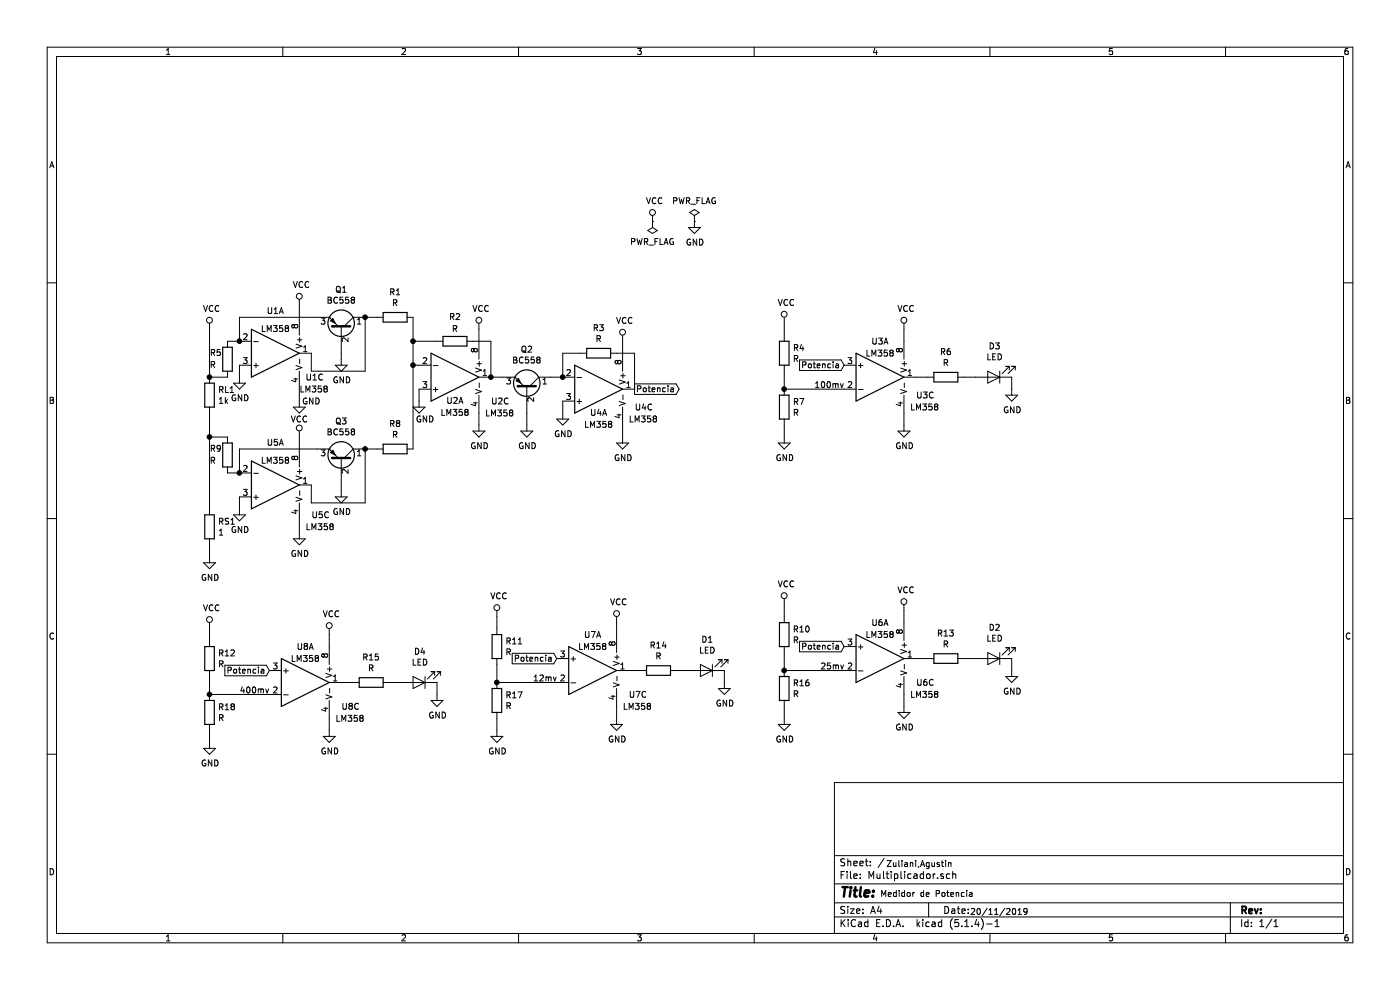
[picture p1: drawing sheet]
EESchema Schematic File Version 4
EELAYER 30 0
EELAYER END
$Descr A4 11693 8268
encoding utf-8
Sheet 1 1
Title ""
Date ""
Rev ""
Comp ""
Comment1 ""
Comment2 ""
Comment3 ""
Comment4 ""
$EndDescr
$Comp
L Amplifier_Operational:LM358 U1
U 1 1
P 2300 2950
F 0 "U1" H 2300 2600 50  0000 C CNN
F 1 "LM358" H 2300 2750 50  0000 C CNN
F 2 "" H 2300 2950 50  0001 C CNN
F 3 "http://www.ti.com/lit/ds/symlink/lm2904-n.pdf" H 2300 2950 50  0001 C CNN
	1    2300 2950
	1    0    0    1   
$EndComp
$Comp
L Amplifier_Operational:LM358 U5
U 1 1
P 2300 4050
F 0 "U5" H 2300 3700 50  0000 C CNN
F 1 "LM358" H 2300 3850 50  0000 C CNN
F 2 "" H 2300 4050 50  0001 C CNN
F 3 "http://www.ti.com/lit/ds/symlink/lm2904-n.pdf" H 2300 4050 50  0001 C CNN
	1    2300 4050
	1    0    0    1   
$EndComp
$Comp
L Device:R RL1
U 1 1
P 1750 3300
F 0 "RL1" H 1820 3346 50  0000 L CNN
F 1 "1k" H 1820 3255 50  0000 L CNN
F 2 "" V 1680 3300 50  0001 C CNN
F 3 "~" H 1750 3300 50  0001 C CNN
	1    1750 3300
	1    0    0    -1  
$EndComp
$Comp
L Device:R RS1
U 1 1
P 1750 4400
F 0 "RS1" H 1820 4446 50  0000 L CNN
F 1 "1" H 1820 4355 50  0000 L CNN
F 2 "" V 1680 4400 50  0001 C CNN
F 3 "~" H 1750 4400 50  0001 C CNN
	1    1750 4400
	1    0    0    -1  
$EndComp
$Comp
L power:GND #PWR08
U 1 1
P 2000 3150
F 0 "#PWR08" H 2000 2900 50  0001 C CNN
F 1 "GND" H 2005 2977 50  0000 C CNN
F 2 "" H 2000 3150 50  0001 C CNN
F 3 "" H 2000 3150 50  0001 C CNN
	1    2000 3150
	1    0    0    -1  
$EndComp
$Comp
L power:GND #PWR020
U 1 1
P 2000 4250
F 0 "#PWR020" H 2000 4000 50  0001 C CNN
F 1 "GND" H 2005 4077 50  0000 C CNN
F 2 "" H 2000 4250 50  0001 C CNN
F 3 "" H 2000 4250 50  0001 C CNN
	1    2000 4250
	1    0    0    -1  
$EndComp
$Comp
L power:VCC #PWR03
U 1 1
P 1750 2750
F 0 "#PWR03" H 1750 2600 50  0001 C CNN
F 1 "VCC" H 1767 2923 50  0000 C CNN
F 2 "" H 1750 2750 50  0001 C CNN
F 3 "" H 1750 2750 50  0001 C CNN
	1    1750 2750
	1    0    0    -1  
$EndComp
$Comp
L Transistor_BJT:BC558 Q1
U 1 1
P 2850 2750
F 0 "Q1" V 3178 2750 50  0000 C CNN
F 1 "BC558" V 3087 2750 50  0000 C CNN
F 2 "Package_TO_SOT_THT:TO-92_Inline" H 3050 2675 50  0001 L CIN
F 3 "http://www.fairchildsemi.com/ds/BC/BC557.pdf" H 2850 2750 50  0001 L CNN
	1    2850 2750
	0    1    -1   0   
$EndComp
$Comp
L Transistor_BJT:BC558 Q3
U 1 1
P 2850 3850
F 0 "Q3" V 3178 3850 50  0000 C CNN
F 1 "BC558" V 3087 3850 50  0000 C CNN
F 2 "Package_TO_SOT_THT:TO-92_Inline" H 3050 3775 50  0001 L CIN
F 3 "http://www.fairchildsemi.com/ds/BC/BC557.pdf" H 2850 3850 50  0001 L CNN
	1    2850 3850
	0    1    -1   0   
$EndComp
$Comp
L Device:R R9
U 1 1
P 1900 3800
F 0 "R9" H 2050 3750 50  0000 R CNN
F 1 "R" H 2050 3850 50  0000 R CNN
F 2 "" V 1830 3800 50  0001 C CNN
F 3 "~" H 1900 3800 50  0001 C CNN
	1    1900 3800
	-1   0    0    1   
$EndComp
$Comp
L Device:R R5
U 1 1
P 1900 3000
F 0 "R5" H 2050 2950 50  0000 R CNN
F 1 "R" H 2050 3050 50  0000 R CNN
F 2 "" V 1830 3000 50  0001 C CNN
F 3 "~" H 1900 3000 50  0001 C CNN
	1    1900 3000
	-1   0    0    1   
$EndComp
Wire Wire Line
	1750 2750 1750 3150
Wire Wire Line
	1750 3450 1750 3650
$Comp
L power:GND #PWR022
U 1 1
P 1750 4650
F 0 "#PWR022" H 1750 4400 50  0001 C CNN
F 1 "GND" H 1755 4477 50  0000 C CNN
F 2 "" H 1750 4650 50  0001 C CNN
F 3 "" H 1750 4650 50  0001 C CNN
	1    1750 4650
	1    0    0    -1  
$EndComp
Wire Wire Line
	1750 4650 1750 4550
Wire Wire Line
	1900 3650 1750 3650
Connection ~ 1750 3650
Wire Wire Line
	1750 3650 1750 4250
Wire Wire Line
	1900 3950 2000 3950
Wire Wire Line
	2000 4150 2000 4250
Wire Wire Line
	2000 3750 2000 3950
Wire Wire Line
	2000 3750 2650 3750
Connection ~ 2000 3950
Wire Wire Line
	1900 3150 1750 3150
Connection ~ 1750 3150
Wire Wire Line
	1900 2850 2000 2850
Wire Wire Line
	2000 3050 2000 3150
Wire Wire Line
	2650 2650 2000 2650
Wire Wire Line
	2000 2650 2000 2850
Connection ~ 2000 2850
$Comp
L power:GND #PWR07
U 1 1
P 2850 3000
F 0 "#PWR07" H 2850 2750 50  0001 C CNN
F 1 "GND" H 2855 2827 50  0000 C CNN
F 2 "" H 2850 3000 50  0001 C CNN
F 3 "" H 2850 3000 50  0001 C CNN
	1    2850 3000
	1    0    0    -1  
$EndComp
Wire Wire Line
	2850 3000 2850 2950
$Comp
L power:GND #PWR019
U 1 1
P 2850 4100
F 0 "#PWR019" H 2850 3850 50  0001 C CNN
F 1 "GND" H 2855 3927 50  0000 C CNN
F 2 "" H 2850 4100 50  0001 C CNN
F 3 "" H 2850 4100 50  0001 C CNN
	1    2850 4100
	1    0    0    -1  
$EndComp
Wire Wire Line
	2850 4100 2850 4050
Wire Wire Line
	3050 3100 2600 3100
Wire Wire Line
	2600 3100 2600 2950
Wire Wire Line
	3050 2650 3050 3100
Wire Wire Line
	3050 3750 3050 4200
Wire Wire Line
	3050 4200 2600 4200
Wire Wire Line
	2600 4200 2600 4050
$Comp
L Device:R R8
U 1 1
P 3300 3750
F 0 "R8" V 3507 3750 50  0000 C CNN
F 1 "R" V 3416 3750 50  0000 C CNN
F 2 "" V 3230 3750 50  0001 C CNN
F 3 "~" H 3300 3750 50  0001 C CNN
	1    3300 3750
	0    -1   -1   0   
$EndComp
Wire Wire Line
	3150 3750 3050 3750
Connection ~ 3050 3750
$Comp
L Device:R R1
U 1 1
P 3300 2650
F 0 "R1" V 3507 2650 50  0000 C CNN
F 1 "R" V 3416 2650 50  0000 C CNN
F 2 "" V 3230 2650 50  0001 C CNN
F 3 "~" H 3300 2650 50  0001 C CNN
	1    3300 2650
	0    -1   -1   0   
$EndComp
Wire Wire Line
	3150 2650 3050 2650
Connection ~ 3050 2650
$Comp
L Amplifier_Operational:LM358 U2
U 1 1
P 3800 3150
F 0 "U2" H 3800 3350 50  0000 C CNN
F 1 "LM358" H 3800 3450 50  0000 C CNN
F 2 "" H 3800 3150 50  0001 C CNN
F 3 "http://www.ti.com/lit/ds/symlink/lm2904-n.pdf" H 3800 3150 50  0001 C CNN
	1    3800 3150
	1    0    0    1   
$EndComp
Wire Wire Line
	3500 3050 3450 3050
Wire Wire Line
	3450 3050 3450 3750
Wire Wire Line
	3450 2650 3450 2850
Connection ~ 3450 3050
$Comp
L power:GND #PWR011
U 1 1
P 3500 3350
F 0 "#PWR011" H 3500 3100 50  0001 C CNN
F 1 "GND" H 3550 3200 50  0000 C CNN
F 2 "" H 3500 3350 50  0001 C CNN
F 3 "" H 3500 3350 50  0001 C CNN
	1    3500 3350
	1    0    0    -1  
$EndComp
Wire Wire Line
	3500 3350 3500 3250
$Comp
L Device:R R2
U 1 1
P 3800 2850
F 0 "R2" V 4000 2850 50  0000 C CNN
F 1 "R" V 3900 2850 50  0000 C CNN
F 2 "" V 3730 2850 50  0001 C CNN
F 3 "~" H 3800 2850 50  0001 C CNN
	1    3800 2850
	0    -1   -1   0   
$EndComp
Wire Wire Line
	3650 2850 3450 2850
Connection ~ 3450 2850
Wire Wire Line
	3450 2850 3450 3050
Wire Wire Line
	3950 2850 4100 2850
Wire Wire Line
	4100 2850 4100 3150
$Comp
L Transistor_BJT:BC558 Q2
U 1 1
P 4400 3250
F 0 "Q2" V 4728 3250 50  0000 C CNN
F 1 "BC558" V 4637 3250 50  0000 C CNN
F 2 "Package_TO_SOT_THT:TO-92_Inline" H 4600 3175 50  0001 L CIN
F 3 "http://www.fairchildsemi.com/ds/BC/BC557.pdf" H 4400 3250 50  0001 L CNN
	1    4400 3250
	0    1    -1   0   
$EndComp
Wire Wire Line
	4200 3150 4100 3150
Connection ~ 4100 3150
$Comp
L power:GND #PWR014
U 1 1
P 4400 3550
F 0 "#PWR014" H 4400 3300 50  0001 C CNN
F 1 "GND" H 4405 3377 50  0000 C CNN
F 2 "" H 4400 3550 50  0001 C CNN
F 3 "" H 4400 3550 50  0001 C CNN
	1    4400 3550
	1    0    0    -1  
$EndComp
Wire Wire Line
	4400 3550 4400 3450
$Comp
L Amplifier_Operational:LM358 U4
U 1 1
P 5000 3250
F 0 "U4" H 5000 3450 50  0000 C CNN
F 1 "LM358" H 5000 3550 50  0000 C CNN
F 2 "" H 5000 3250 50  0001 C CNN
F 3 "http://www.ti.com/lit/ds/symlink/lm2904-n.pdf" H 5000 3250 50  0001 C CNN
	1    5000 3250
	1    0    0    1   
$EndComp
$Comp
L Device:R R3
U 1 1
P 5000 2950
F 0 "R3" V 5207 2950 50  0000 C CNN
F 1 "R" V 5116 2950 50  0000 C CNN
F 2 "" V 4930 2950 50  0001 C CNN
F 3 "~" H 5000 2950 50  0001 C CNN
	1    5000 2950
	0    -1   -1   0   
$EndComp
Wire Wire Line
	4850 2950 4700 2950
Wire Wire Line
	4700 2950 4700 3150
Wire Wire Line
	4700 3150 4600 3150
Connection ~ 4700 3150
Wire Wire Line
	5150 2950 5300 2950
Wire Wire Line
	5300 2950 5300 3250
$Comp
L power:GND #PWR012
U 1 1
P 4700 3450
F 0 "#PWR012" H 4700 3200 50  0001 C CNN
F 1 "GND" H 4705 3277 50  0000 C CNN
F 2 "" H 4700 3450 50  0001 C CNN
F 3 "" H 4700 3450 50  0001 C CNN
	1    4700 3450
	1    0    0    -1  
$EndComp
Wire Wire Line
	4700 3450 4700 3350
Text GLabel 5300 3250 2    50   Output ~ 0
Potencia
$Comp
L Amplifier_Operational:LM358 U8
U 1 1
P 2550 5700
F 0 "U8" H 2550 6000 50  0000 C CNN
F 1 "LM358" H 2550 5900 50  0000 C CNN
F 2 "" H 2550 5700 50  0001 C CNN
F 3 "http://www.ti.com/lit/ds/symlink/lm2904-n.pdf" H 2550 5700 50  0001 C CNN
	1    2550 5700
	1    0    0    -1  
$EndComp
Text GLabel 2250 5600 0    50   Input ~ 0
Potencia
$Comp
L Device:R R18
U 1 1
P 1750 5950
F 0 "R18" H 1820 5996 50  0000 L CNN
F 1 "R" H 1820 5905 50  0000 L CNN
F 2 "" V 1680 5950 50  0001 C CNN
F 3 "~" H 1750 5950 50  0001 C CNN
	1    1750 5950
	1    0    0    -1  
$EndComp
$Comp
L Device:R R12
U 1 1
P 1750 5500
F 0 "R12" H 1820 5546 50  0000 L CNN
F 1 "R" H 1820 5455 50  0000 L CNN
F 2 "" V 1680 5500 50  0001 C CNN
F 3 "~" H 1750 5500 50  0001 C CNN
	1    1750 5500
	1    0    0    -1  
$EndComp
Wire Wire Line
	1750 5650 1750 5800
$Comp
L power:GND #PWR037
U 1 1
P 1750 6200
F 0 "#PWR037" H 1750 5950 50  0001 C CNN
F 1 "GND" H 1755 6027 50  0000 C CNN
F 2 "" H 1750 6200 50  0001 C CNN
F 3 "" H 1750 6200 50  0001 C CNN
	1    1750 6200
	1    0    0    -1  
$EndComp
Wire Wire Line
	1750 6200 1750 6100
$Comp
L power:VCC #PWR027
U 1 1
P 1750 5250
F 0 "#PWR027" H 1750 5100 50  0001 C CNN
F 1 "VCC" H 1767 5423 50  0000 C CNN
F 2 "" H 1750 5250 50  0001 C CNN
F 3 "" H 1750 5250 50  0001 C CNN
	1    1750 5250
	1    0    0    -1  
$EndComp
Wire Wire Line
	1750 5250 1750 5350
Wire Wire Line
	1750 5800 2250 5800
Connection ~ 1750 5800
$Comp
L Device:R R15
U 1 1
P 3100 5700
F 0 "R15" V 3307 5700 50  0000 C CNN
F 1 "R" V 3216 5700 50  0000 C CNN
F 2 "" V 3030 5700 50  0001 C CNN
F 3 "~" H 3100 5700 50  0001 C CNN
	1    3100 5700
	0    -1   -1   0   
$EndComp
Wire Wire Line
	2950 5700 2850 5700
$Comp
L Device:LED D4
U 1 1
P 3500 5700
F 0 "D4" H 3493 5445 50  0000 C CNN
F 1 "LED" H 3493 5536 50  0000 C CNN
F 2 "" H 3500 5700 50  0001 C CNN
F 3 "~" H 3500 5700 50  0001 C CNN
	1    3500 5700
	-1   0    0    1   
$EndComp
Wire Wire Line
	3350 5700 3250 5700
$Comp
L power:GND #PWR031
U 1 1
P 3650 5800
F 0 "#PWR031" H 3650 5550 50  0001 C CNN
F 1 "GND" H 3655 5627 50  0000 C CNN
F 2 "" H 3650 5800 50  0001 C CNN
F 3 "" H 3650 5800 50  0001 C CNN
	1    3650 5800
	1    0    0    -1  
$EndComp
Wire Wire Line
	3650 5800 3650 5700
$Comp
L Amplifier_Operational:LM358 U8
U 3 1
P 2850 5700
F 0 "U8" H 2850 5500 50  0000 L CNN
F 1 "LM358" H 2800 5400 50  0000 L CNN
F 2 "" H 2850 5700 50  0001 C CNN
F 3 "http://www.ti.com/lit/ds/symlink/lm2904-n.pdf" H 2850 5700 50  0001 C CNN
	3    2850 5700
	1    0    0    -1  
$EndComp
$Comp
L power:GND #PWR035
U 1 1
P 2750 6100
F 0 "#PWR035" H 2750 5850 50  0001 C CNN
F 1 "GND" H 2755 5927 50  0000 C CNN
F 2 "" H 2750 6100 50  0001 C CNN
F 3 "" H 2750 6100 50  0001 C CNN
	1    2750 6100
	1    0    0    -1  
$EndComp
Wire Wire Line
	2750 6100 2750 6000
$Comp
L power:VCC #PWR028
U 1 1
P 2750 5300
F 0 "#PWR028" H 2750 5150 50  0001 C CNN
F 1 "VCC" H 2767 5473 50  0000 C CNN
F 2 "" H 2750 5300 50  0001 C CNN
F 3 "" H 2750 5300 50  0001 C CNN
	1    2750 5300
	1    0    0    -1  
$EndComp
Wire Wire Line
	2750 5300 2750 5400
$Comp
L Amplifier_Operational:LM358 U5
U 3 1
P 2600 4050
F 0 "U5" H 2600 3800 50  0000 L CNN
F 1 "LM358" H 2550 3700 50  0000 L CNN
F 2 "" H 2600 4050 50  0001 C CNN
F 3 "http://www.ti.com/lit/ds/symlink/lm2904-n.pdf" H 2600 4050 50  0001 C CNN
	3    2600 4050
	1    0    0    -1  
$EndComp
$Comp
L power:VCC #PWR016
U 1 1
P 2500 3650
F 0 "#PWR016" H 2500 3500 50  0001 C CNN
F 1 "VCC" H 2500 3800 50  0000 C CNN
F 2 "" H 2500 3650 50  0001 C CNN
F 3 "" H 2500 3650 50  0001 C CNN
	1    2500 3650
	1    0    0    -1  
$EndComp
$Comp
L power:GND #PWR021
U 1 1
P 2500 4450
F 0 "#PWR021" H 2500 4200 50  0001 C CNN
F 1 "GND" H 2505 4277 50  0000 C CNN
F 2 "" H 2500 4450 50  0001 C CNN
F 3 "" H 2500 4450 50  0001 C CNN
	1    2500 4450
	1    0    0    -1  
$EndComp
Wire Wire Line
	2500 4450 2500 4350
Wire Wire Line
	2500 3750 2500 3650
$Comp
L Amplifier_Operational:LM358 U1
U 3 1
P 2600 2950
F 0 "U1" H 2550 2750 50  0000 L CNN
F 1 "LM358" H 2500 2650 50  0000 L CNN
F 2 "" H 2600 2950 50  0001 C CNN
F 3 "http://www.ti.com/lit/ds/symlink/lm2904-n.pdf" H 2600 2950 50  0001 C CNN
	3    2600 2950
	1    0    0    -1  
$EndComp
$Comp
L power:VCC #PWR01
U 1 1
P 2500 2550
F 0 "#PWR01" H 2500 2400 50  0001 C CNN
F 1 "VCC" H 2517 2723 50  0000 C CNN
F 2 "" H 2500 2550 50  0001 C CNN
F 3 "" H 2500 2550 50  0001 C CNN
	1    2500 2550
	1    0    0    -1  
$EndComp
$Comp
L power:GND #PWR010
U 1 1
P 2500 3350
F 0 "#PWR010" H 2500 3100 50  0001 C CNN
F 1 "GND" H 2600 3350 50  0000 C CNN
F 2 "" H 2500 3350 50  0001 C CNN
F 3 "" H 2500 3350 50  0001 C CNN
	1    2500 3350
	1    0    0    -1  
$EndComp
Wire Wire Line
	2500 3350 2500 3250
Wire Wire Line
	2500 2650 2500 2550
$Comp
L Amplifier_Operational:LM358 U2
U 3 1
P 4100 3150
F 0 "U2" H 4100 2950 50  0000 L CNN
F 1 "LM358" H 4050 2850 50  0000 L CNN
F 2 "" H 4100 3150 50  0001 C CNN
F 3 "http://www.ti.com/lit/ds/symlink/lm2904-n.pdf" H 4100 3150 50  0001 C CNN
	3    4100 3150
	1    0    0    -1  
$EndComp
$Comp
L power:VCC #PWR04
U 1 1
P 4000 2750
F 0 "#PWR04" H 4000 2600 50  0001 C CNN
F 1 "VCC" H 4017 2923 50  0000 C CNN
F 2 "" H 4000 2750 50  0001 C CNN
F 3 "" H 4000 2750 50  0001 C CNN
	1    4000 2750
	1    0    0    -1  
$EndComp
$Comp
L power:GND #PWR013
U 1 1
P 4000 3550
F 0 "#PWR013" H 4000 3300 50  0001 C CNN
F 1 "GND" H 4005 3377 50  0000 C CNN
F 2 "" H 4000 3550 50  0001 C CNN
F 3 "" H 4000 3550 50  0001 C CNN
	1    4000 3550
	1    0    0    -1  
$EndComp
Wire Wire Line
	4000 3550 4000 3450
Wire Wire Line
	4000 2850 4000 2750
$Comp
L Amplifier_Operational:LM358 U4
U 3 1
P 5300 3250
F 0 "U4" H 5300 3100 50  0000 L CNN
F 1 "LM358" H 5250 3000 50  0000 L CNN
F 2 "" H 5300 3250 50  0001 C CNN
F 3 "http://www.ti.com/lit/ds/symlink/lm2904-n.pdf" H 5300 3250 50  0001 C CNN
	3    5300 3250
	1    0    0    -1  
$EndComp
$Comp
L power:VCC #PWR06
U 1 1
P 5200 2850
F 0 "#PWR06" H 5200 2700 50  0001 C CNN
F 1 "VCC" H 5217 3023 50  0000 C CNN
F 2 "" H 5200 2850 50  0001 C CNN
F 3 "" H 5200 2850 50  0001 C CNN
	1    5200 2850
	1    0    0    -1  
$EndComp
$Comp
L power:GND #PWR017
U 1 1
P 5200 3650
F 0 "#PWR017" H 5200 3400 50  0001 C CNN
F 1 "GND" H 5205 3477 50  0000 C CNN
F 2 "" H 5200 3650 50  0001 C CNN
F 3 "" H 5200 3650 50  0001 C CNN
	1    5200 3650
	1    0    0    -1  
$EndComp
Wire Wire Line
	5200 3650 5200 3550
Wire Wire Line
	5200 2950 5200 2850
$Comp
L Amplifier_Operational:LM358 U7
U 1 1
P 4950 5600
F 0 "U7" H 4950 5900 50  0000 C CNN
F 1 "LM358" H 4950 5800 50  0000 C CNN
F 2 "" H 4950 5600 50  0001 C CNN
F 3 "http://www.ti.com/lit/ds/symlink/lm2904-n.pdf" H 4950 5600 50  0001 C CNN
	1    4950 5600
	1    0    0    -1  
$EndComp
Text GLabel 4650 5500 0    50   Input ~ 0
Potencia
$Comp
L Device:R R17
U 1 1
P 4150 5850
F 0 "R17" H 4220 5896 50  0000 L CNN
F 1 "R" H 4220 5805 50  0000 L CNN
F 2 "" V 4080 5850 50  0001 C CNN
F 3 "~" H 4150 5850 50  0001 C CNN
	1    4150 5850
	1    0    0    -1  
$EndComp
$Comp
L Device:R R11
U 1 1
P 4150 5400
F 0 "R11" H 4220 5446 50  0000 L CNN
F 1 "R" H 4220 5355 50  0000 L CNN
F 2 "" V 4080 5400 50  0001 C CNN
F 3 "~" H 4150 5400 50  0001 C CNN
	1    4150 5400
	1    0    0    -1  
$EndComp
Wire Wire Line
	4150 5550 4150 5700
$Comp
L power:GND #PWR036
U 1 1
P 4150 6100
F 0 "#PWR036" H 4150 5850 50  0001 C CNN
F 1 "GND" H 4155 5927 50  0000 C CNN
F 2 "" H 4150 6100 50  0001 C CNN
F 3 "" H 4150 6100 50  0001 C CNN
	1    4150 6100
	1    0    0    -1  
$EndComp
Wire Wire Line
	4150 6100 4150 6000
$Comp
L power:VCC #PWR025
U 1 1
P 4150 5150
F 0 "#PWR025" H 4150 5000 50  0001 C CNN
F 1 "VCC" H 4167 5323 50  0000 C CNN
F 2 "" H 4150 5150 50  0001 C CNN
F 3 "" H 4150 5150 50  0001 C CNN
	1    4150 5150
	1    0    0    -1  
$EndComp
Wire Wire Line
	4150 5150 4150 5250
Wire Wire Line
	4150 5700 4650 5700
Connection ~ 4150 5700
$Comp
L Device:R R14
U 1 1
P 5500 5600
F 0 "R14" V 5707 5600 50  0000 C CNN
F 1 "R" V 5616 5600 50  0000 C CNN
F 2 "" V 5430 5600 50  0001 C CNN
F 3 "~" H 5500 5600 50  0001 C CNN
	1    5500 5600
	0    -1   -1   0   
$EndComp
Wire Wire Line
	5350 5600 5250 5600
$Comp
L Device:LED D1
U 1 1
P 5900 5600
F 0 "D1" H 5893 5345 50  0000 C CNN
F 1 "LED" H 5893 5436 50  0000 C CNN
F 2 "" H 5900 5600 50  0001 C CNN
F 3 "~" H 5900 5600 50  0001 C CNN
	1    5900 5600
	-1   0    0    1   
$EndComp
Wire Wire Line
	5750 5600 5650 5600
$Comp
L power:GND #PWR030
U 1 1
P 6050 5700
F 0 "#PWR030" H 6050 5450 50  0001 C CNN
F 1 "GND" H 6055 5527 50  0000 C CNN
F 2 "" H 6050 5700 50  0001 C CNN
F 3 "" H 6050 5700 50  0001 C CNN
	1    6050 5700
	1    0    0    -1  
$EndComp
Wire Wire Line
	6050 5700 6050 5600
$Comp
L Amplifier_Operational:LM358 U7
U 3 1
P 5250 5600
F 0 "U7" H 5250 5400 50  0000 L CNN
F 1 "LM358" H 5200 5300 50  0000 L CNN
F 2 "" H 5250 5600 50  0001 C CNN
F 3 "http://www.ti.com/lit/ds/symlink/lm2904-n.pdf" H 5250 5600 50  0001 C CNN
	3    5250 5600
	1    0    0    -1  
$EndComp
$Comp
L power:GND #PWR033
U 1 1
P 5150 6000
F 0 "#PWR033" H 5150 5750 50  0001 C CNN
F 1 "GND" H 5155 5827 50  0000 C CNN
F 2 "" H 5150 6000 50  0001 C CNN
F 3 "" H 5150 6000 50  0001 C CNN
	1    5150 6000
	1    0    0    -1  
$EndComp
Wire Wire Line
	5150 6000 5150 5900
$Comp
L power:VCC #PWR026
U 1 1
P 5150 5200
F 0 "#PWR026" H 5150 5050 50  0001 C CNN
F 1 "VCC" H 5167 5373 50  0000 C CNN
F 2 "" H 5150 5200 50  0001 C CNN
F 3 "" H 5150 5200 50  0001 C CNN
	1    5150 5200
	1    0    0    -1  
$EndComp
Wire Wire Line
	5150 5200 5150 5300
$Comp
L Amplifier_Operational:LM358 U6
U 1 1
P 7350 5500
F 0 "U6" H 7350 5800 50  0000 C CNN
F 1 "LM358" H 7350 5700 50  0000 C CNN
F 2 "" H 7350 5500 50  0001 C CNN
F 3 "http://www.ti.com/lit/ds/symlink/lm2904-n.pdf" H 7350 5500 50  0001 C CNN
	1    7350 5500
	1    0    0    -1  
$EndComp
Text GLabel 7050 5400 0    50   Input ~ 0
Potencia
$Comp
L Device:R R16
U 1 1
P 6550 5750
F 0 "R16" H 6620 5796 50  0000 L CNN
F 1 "R" H 6620 5705 50  0000 L CNN
F 2 "" V 6480 5750 50  0001 C CNN
F 3 "~" H 6550 5750 50  0001 C CNN
	1    6550 5750
	1    0    0    -1  
$EndComp
$Comp
L Device:R R10
U 1 1
P 6550 5300
F 0 "R10" H 6620 5346 50  0000 L CNN
F 1 "R" H 6620 5255 50  0000 L CNN
F 2 "" V 6480 5300 50  0001 C CNN
F 3 "~" H 6550 5300 50  0001 C CNN
	1    6550 5300
	1    0    0    -1  
$EndComp
Wire Wire Line
	6550 5450 6550 5600
$Comp
L power:GND #PWR034
U 1 1
P 6550 6000
F 0 "#PWR034" H 6550 5750 50  0001 C CNN
F 1 "GND" H 6555 5827 50  0000 C CNN
F 2 "" H 6550 6000 50  0001 C CNN
F 3 "" H 6550 6000 50  0001 C CNN
	1    6550 6000
	1    0    0    -1  
$EndComp
Wire Wire Line
	6550 6000 6550 5900
$Comp
L power:VCC #PWR023
U 1 1
P 6550 5050
F 0 "#PWR023" H 6550 4900 50  0001 C CNN
F 1 "VCC" H 6567 5223 50  0000 C CNN
F 2 "" H 6550 5050 50  0001 C CNN
F 3 "" H 6550 5050 50  0001 C CNN
	1    6550 5050
	1    0    0    -1  
$EndComp
Wire Wire Line
	6550 5050 6550 5150
Wire Wire Line
	6550 5600 7050 5600
Connection ~ 6550 5600
$Comp
L Device:R R13
U 1 1
P 7900 5500
F 0 "R13" V 8107 5500 50  0000 C CNN
F 1 "R" V 8016 5500 50  0000 C CNN
F 2 "" V 7830 5500 50  0001 C CNN
F 3 "~" H 7900 5500 50  0001 C CNN
	1    7900 5500
	0    -1   -1   0   
$EndComp
Wire Wire Line
	7750 5500 7650 5500
$Comp
L Device:LED D2
U 1 1
P 8300 5500
F 0 "D2" H 8293 5245 50  0000 C CNN
F 1 "LED" H 8293 5336 50  0000 C CNN
F 2 "" H 8300 5500 50  0001 C CNN
F 3 "~" H 8300 5500 50  0001 C CNN
	1    8300 5500
	-1   0    0    1   
$EndComp
Wire Wire Line
	8150 5500 8050 5500
$Comp
L power:GND #PWR029
U 1 1
P 8450 5600
F 0 "#PWR029" H 8450 5350 50  0001 C CNN
F 1 "GND" H 8455 5427 50  0000 C CNN
F 2 "" H 8450 5600 50  0001 C CNN
F 3 "" H 8450 5600 50  0001 C CNN
	1    8450 5600
	1    0    0    -1  
$EndComp
Wire Wire Line
	8450 5600 8450 5500
$Comp
L Amplifier_Operational:LM358 U6
U 3 1
P 7650 5500
F 0 "U6" H 7650 5300 50  0000 L CNN
F 1 "LM358" H 7600 5200 50  0000 L CNN
F 2 "" H 7650 5500 50  0001 C CNN
F 3 "http://www.ti.com/lit/ds/symlink/lm2904-n.pdf" H 7650 5500 50  0001 C CNN
	3    7650 5500
	1    0    0    -1  
$EndComp
$Comp
L power:GND #PWR032
U 1 1
P 7550 5900
F 0 "#PWR032" H 7550 5650 50  0001 C CNN
F 1 "GND" H 7555 5727 50  0000 C CNN
F 2 "" H 7550 5900 50  0001 C CNN
F 3 "" H 7550 5900 50  0001 C CNN
	1    7550 5900
	1    0    0    -1  
$EndComp
Wire Wire Line
	7550 5900 7550 5800
$Comp
L power:VCC #PWR024
U 1 1
P 7550 5100
F 0 "#PWR024" H 7550 4950 50  0001 C CNN
F 1 "VCC" H 7567 5273 50  0000 C CNN
F 2 "" H 7550 5100 50  0001 C CNN
F 3 "" H 7550 5100 50  0001 C CNN
	1    7550 5100
	1    0    0    -1  
$EndComp
Wire Wire Line
	7550 5100 7550 5200
$Comp
L Amplifier_Operational:LM358 U3
U 1 1
P 7350 3150
F 0 "U3" H 7350 3450 50  0000 C CNN
F 1 "LM358" H 7350 3350 50  0000 C CNN
F 2 "" H 7350 3150 50  0001 C CNN
F 3 "http://www.ti.com/lit/ds/symlink/lm2904-n.pdf" H 7350 3150 50  0001 C CNN
	1    7350 3150
	1    0    0    -1  
$EndComp
Text GLabel 7050 3050 0    50   Input ~ 0
Potencia
$Comp
L Device:R R7
U 1 1
P 6550 3400
F 0 "R7" H 6620 3446 50  0000 L CNN
F 1 "R" H 6620 3355 50  0000 L CNN
F 2 "" V 6480 3400 50  0001 C CNN
F 3 "~" H 6550 3400 50  0001 C CNN
	1    6550 3400
	1    0    0    -1  
$EndComp
$Comp
L Device:R R4
U 1 1
P 6550 2950
F 0 "R4" H 6620 2996 50  0000 L CNN
F 1 "R" H 6620 2905 50  0000 L CNN
F 2 "" V 6480 2950 50  0001 C CNN
F 3 "~" H 6550 2950 50  0001 C CNN
	1    6550 2950
	1    0    0    -1  
$EndComp
Wire Wire Line
	6550 3100 6550 3250
$Comp
L power:GND #PWR018
U 1 1
P 6550 3650
F 0 "#PWR018" H 6550 3400 50  0001 C CNN
F 1 "GND" H 6555 3477 50  0000 C CNN
F 2 "" H 6550 3650 50  0001 C CNN
F 3 "" H 6550 3650 50  0001 C CNN
	1    6550 3650
	1    0    0    -1  
$EndComp
Wire Wire Line
	6550 3650 6550 3550
$Comp
L power:VCC #PWR02
U 1 1
P 6550 2700
F 0 "#PWR02" H 6550 2550 50  0001 C CNN
F 1 "VCC" H 6567 2873 50  0000 C CNN
F 2 "" H 6550 2700 50  0001 C CNN
F 3 "" H 6550 2700 50  0001 C CNN
	1    6550 2700
	1    0    0    -1  
$EndComp
Wire Wire Line
	6550 2700 6550 2800
Wire Wire Line
	6550 3250 7050 3250
Connection ~ 6550 3250
$Comp
L Device:R R6
U 1 1
P 7900 3150
F 0 "R6" V 8107 3150 50  0000 C CNN
F 1 "R" V 8016 3150 50  0000 C CNN
F 2 "" V 7830 3150 50  0001 C CNN
F 3 "~" H 7900 3150 50  0001 C CNN
	1    7900 3150
	0    -1   -1   0   
$EndComp
Wire Wire Line
	7750 3150 7650 3150
$Comp
L Device:LED D3
U 1 1
P 8300 3150
F 0 "D3" H 8293 2895 50  0000 C CNN
F 1 "LED" H 8293 2986 50  0000 C CNN
F 2 "" H 8300 3150 50  0001 C CNN
F 3 "~" H 8300 3150 50  0001 C CNN
	1    8300 3150
	-1   0    0    1   
$EndComp
Wire Wire Line
	8150 3150 8050 3150
$Comp
L power:GND #PWR09
U 1 1
P 8450 3250
F 0 "#PWR09" H 8450 3000 50  0001 C CNN
F 1 "GND" H 8455 3077 50  0000 C CNN
F 2 "" H 8450 3250 50  0001 C CNN
F 3 "" H 8450 3250 50  0001 C CNN
	1    8450 3250
	1    0    0    -1  
$EndComp
Wire Wire Line
	8450 3250 8450 3150
$Comp
L Amplifier_Operational:LM358 U3
U 3 1
P 7650 3150
F 0 "U3" H 7650 3000 50  0000 L CNN
F 1 "LM358" H 7600 2900 50  0000 L CNN
F 2 "" H 7650 3150 50  0001 C CNN
F 3 "http://www.ti.com/lit/ds/symlink/lm2904-n.pdf" H 7650 3150 50  0001 C CNN
	3    7650 3150
	1    0    0    -1  
$EndComp
$Comp
L power:GND #PWR015
U 1 1
P 7550 3550
F 0 "#PWR015" H 7550 3300 50  0001 C CNN
F 1 "GND" H 7555 3377 50  0000 C CNN
F 2 "" H 7550 3550 50  0001 C CNN
F 3 "" H 7550 3550 50  0001 C CNN
	1    7550 3550
	1    0    0    -1  
$EndComp
Wire Wire Line
	7550 3550 7550 3450
$Comp
L power:VCC #PWR05
U 1 1
P 7550 2750
F 0 "#PWR05" H 7550 2600 50  0001 C CNN
F 1 "VCC" H 7567 2923 50  0000 C CNN
F 2 "" H 7550 2750 50  0001 C CNN
F 3 "" H 7550 2750 50  0001 C CNN
	1    7550 2750
	1    0    0    -1  
$EndComp
Wire Wire Line
	7550 2750 7550 2850
Text Label 2000 5800 0    50   ~ 0
400mv
Text Label 4450 5700 0    50   ~ 0
12mv
Text Label 6850 5600 0    50   ~ 0
25mv
Text Label 6800 3250 0    50   ~ 0
100mv
$Comp
L power:PWR_FLAG #FLG?
U 1 1
P 5450 1850
F 0 "#FLG?" H 5450 1925 50  0001 C CNN
F 1 "PWR_FLAG" H 5450 2023 50  0000 C CNN
F 2 "" H 5450 1850 50  0001 C CNN
F 3 "~" H 5450 1850 50  0001 C CNN
	1    5450 1850
	-1   0    0    1   
$EndComp
$Comp
L power:VCC #PWR?
U 1 1
P 5450 1850
F 0 "#PWR?" H 5450 1700 50  0001 C CNN
F 1 "VCC" H 5467 2023 50  0000 C CNN
F 2 "" H 5450 1850 50  0001 C CNN
F 3 "" H 5450 1850 50  0001 C CNN
	1    5450 1850
	1    0    0    -1  
$EndComp
$Comp
L power:PWR_FLAG #FLG?
U 1 1
P 5800 1850
F 0 "#FLG?" H 5800 1925 50  0001 C CNN
F 1 "PWR_FLAG" H 5800 2023 50  0000 C CNN
F 2 "" H 5800 1850 50  0001 C CNN
F 3 "~" H 5800 1850 50  0001 C CNN
	1    5800 1850
	1    0    0    -1  
$EndComp
$Comp
L power:GND #PWR?
U 1 1
P 5800 1850
F 0 "#PWR?" H 5800 1600 50  0001 C CNN
F 1 "GND" H 5805 1677 50  0000 C CNN
F 2 "" H 5800 1850 50  0001 C CNN
F 3 "" H 5800 1850 50  0001 C CNN
	1    5800 1850
	1    0    0    -1  
$EndComp
Text Notes 7400 7250 0    50   ~ 0
Zuliani,Agustin
Text Notes 7350 7500 0    50   ~ 0
Medidor de Potencia
Text Notes 8100 7650 0    50   ~ 0
20/11/2019
$EndSCHEMATC
